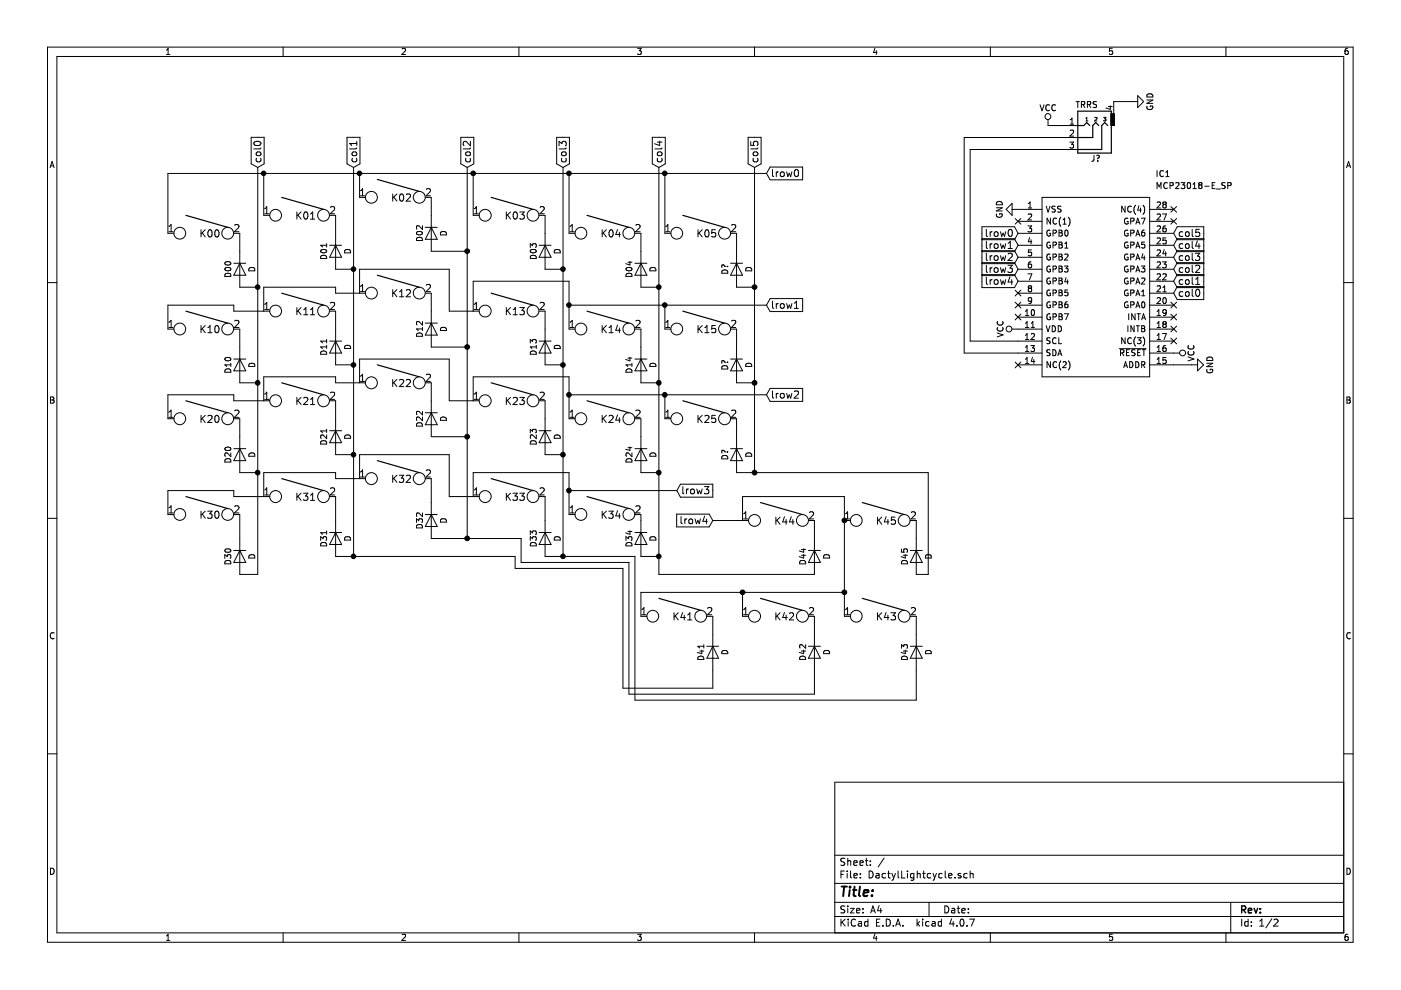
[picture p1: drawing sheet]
EESchema Schematic File Version 2
LIBS:power
LIBS:device
LIBS:switches
LIBS:relays
LIBS:motors
LIBS:transistors
LIBS:conn
LIBS:linear
LIBS:regul
LIBS:74xx
LIBS:cmos4000
LIBS:adc-dac
LIBS:memory
LIBS:xilinx
LIBS:microcontrollers
LIBS:dsp
LIBS:microchip
LIBS:analog_switches
LIBS:motorola
LIBS:texas
LIBS:intel
LIBS:audio
LIBS:interface
LIBS:digital-audio
LIBS:philips
LIBS:display
LIBS:cypress
LIBS:siliconi
LIBS:opto
LIBS:atmel
LIBS:contrib
LIBS:valves
LIBS:teensy
LIBS:keyboard_parts
LIBS:MCP23018-E_SP
LIBS:DactylLightcycle-cache
EELAYER 25 0
EELAYER END
$Descr A4 11693 8268
encoding utf-8
Sheet 1 2
Title ""
Date ""
Rev ""
Comp ""
Comment1 ""
Comment2 ""
Comment3 ""
Comment4 ""
$EndDescr
$Sheet
S 11950 400  12200 7350
U 5AD91778
F0 "LightCycleRight" 60
F1 "LightCycleRight.sch" 60
$EndSheet
$Comp
L KEYSW K00
U 1 1
P 1700 1950
F 0 "K00" H 1650 1950 60  0000 C CNN
F 1 "KEYSW" H 1700 1850 60  0001 C CNN
F 2 "" H 1700 1950 60  0000 C CNN
F 3 "" H 1700 1950 60  0000 C CNN
	1    1700 1950
	-1   0    0    -1  
$EndComp
$Comp
L KEYSW K10
U 1 1
P 1700 2750
F 0 "K10" H 1650 2750 60  0000 C CNN
F 1 "KEYSW" H 1700 2650 60  0001 C CNN
F 2 "" H 1700 2750 60  0000 C CNN
F 3 "" H 1700 2750 60  0000 C CNN
	1    1700 2750
	-1   0    0    -1  
$EndComp
$Comp
L KEYSW K20
U 1 1
P 1700 3500
F 0 "K20" H 1650 3500 60  0000 C CNN
F 1 "KEYSW" H 1700 3400 60  0001 C CNN
F 2 "" H 1700 3500 60  0000 C CNN
F 3 "" H 1700 3500 60  0000 C CNN
	1    1700 3500
	-1   0    0    -1  
$EndComp
$Comp
L KEYSW K30
U 1 1
P 1700 4300
F 0 "K30" H 1650 4300 60  0000 C CNN
F 1 "KEYSW" H 1700 4200 60  0001 C CNN
F 2 "" H 1700 4300 60  0000 C CNN
F 3 "" H 1700 4300 60  0000 C CNN
	1    1700 4300
	-1   0    0    -1  
$EndComp
$Comp
L D D00
U 1 1
P 2000 2250
F 0 "D00" H 2000 2350 50  0000 C CNN
F 1 "D" H 2000 2150 50  0000 C CNN
F 2 "" H 2000 2250 50  0001 C CNN
F 3 "" H 2000 2250 50  0001 C CNN
	1    2000 2250
	0    -1   1    0   
$EndComp
$Comp
L D D10
U 1 1
P 2000 3050
F 0 "D10" H 2000 3150 50  0000 C CNN
F 1 "D" H 2000 2950 50  0000 C CNN
F 2 "" H 2000 3050 50  0001 C CNN
F 3 "" H 2000 3050 50  0001 C CNN
	1    2000 3050
	0    -1   1    0   
$EndComp
$Comp
L D D20
U 1 1
P 2000 3800
F 0 "D20" H 2000 3900 50  0000 C CNN
F 1 "D" H 2000 3700 50  0000 C CNN
F 2 "" H 2000 3800 50  0001 C CNN
F 3 "" H 2000 3800 50  0001 C CNN
	1    2000 3800
	0    -1   1    0   
$EndComp
$Comp
L D D30
U 1 1
P 2000 4650
F 0 "D30" H 2000 4750 50  0000 C CNN
F 1 "D" H 2000 4550 50  0000 C CNN
F 2 "" H 2000 4650 50  0001 C CNN
F 3 "" H 2000 4650 50  0001 C CNN
	1    2000 4650
	0    -1   1    0   
$EndComp
$Comp
L KEYSW K01
U 1 1
P 2500 1800
F 0 "K01" H 2450 1800 60  0000 C CNN
F 1 "KEYSW" H 2500 1700 60  0001 C CNN
F 2 "" H 2500 1800 60  0000 C CNN
F 3 "" H 2500 1800 60  0000 C CNN
	1    2500 1800
	-1   0    0    -1  
$EndComp
$Comp
L KEYSW K11
U 1 1
P 2500 2600
F 0 "K11" H 2450 2600 60  0000 C CNN
F 1 "KEYSW" H 2500 2500 60  0001 C CNN
F 2 "" H 2500 2600 60  0000 C CNN
F 3 "" H 2500 2600 60  0000 C CNN
	1    2500 2600
	-1   0    0    -1  
$EndComp
$Comp
L KEYSW K21
U 1 1
P 2500 3350
F 0 "K21" H 2450 3350 60  0000 C CNN
F 1 "KEYSW" H 2500 3250 60  0001 C CNN
F 2 "" H 2500 3350 60  0000 C CNN
F 3 "" H 2500 3350 60  0000 C CNN
	1    2500 3350
	-1   0    0    -1  
$EndComp
$Comp
L KEYSW K31
U 1 1
P 2500 4150
F 0 "K31" H 2450 4150 60  0000 C CNN
F 1 "KEYSW" H 2500 4050 60  0001 C CNN
F 2 "" H 2500 4150 60  0000 C CNN
F 3 "" H 2500 4150 60  0000 C CNN
	1    2500 4150
	-1   0    0    -1  
$EndComp
$Comp
L D D01
U 1 1
P 2800 2100
F 0 "D01" H 2800 2200 50  0000 C CNN
F 1 "D" H 2800 2000 50  0000 C CNN
F 2 "" H 2800 2100 50  0001 C CNN
F 3 "" H 2800 2100 50  0001 C CNN
	1    2800 2100
	0    -1   1    0   
$EndComp
$Comp
L D D11
U 1 1
P 2800 2900
F 0 "D11" H 2800 3000 50  0000 C CNN
F 1 "D" H 2800 2800 50  0000 C CNN
F 2 "" H 2800 2900 50  0001 C CNN
F 3 "" H 2800 2900 50  0001 C CNN
	1    2800 2900
	0    -1   1    0   
$EndComp
$Comp
L D D21
U 1 1
P 2800 3650
F 0 "D21" H 2800 3750 50  0000 C CNN
F 1 "D" H 2800 3550 50  0000 C CNN
F 2 "" H 2800 3650 50  0001 C CNN
F 3 "" H 2800 3650 50  0001 C CNN
	1    2800 3650
	0    -1   1    0   
$EndComp
$Comp
L D D31
U 1 1
P 2800 4500
F 0 "D31" H 2800 4600 50  0000 C CNN
F 1 "D" H 2800 4400 50  0000 C CNN
F 2 "" H 2800 4500 50  0001 C CNN
F 3 "" H 2800 4500 50  0001 C CNN
	1    2800 4500
	0    -1   1    0   
$EndComp
$Comp
L KEYSW K02
U 1 1
P 3300 1650
F 0 "K02" H 3250 1650 60  0000 C CNN
F 1 "KEYSW" H 3300 1550 60  0001 C CNN
F 2 "" H 3300 1650 60  0000 C CNN
F 3 "" H 3300 1650 60  0000 C CNN
	1    3300 1650
	-1   0    0    -1  
$EndComp
$Comp
L KEYSW K12
U 1 1
P 3300 2450
F 0 "K12" H 3250 2450 60  0000 C CNN
F 1 "KEYSW" H 3300 2350 60  0001 C CNN
F 2 "" H 3300 2450 60  0000 C CNN
F 3 "" H 3300 2450 60  0000 C CNN
	1    3300 2450
	-1   0    0    -1  
$EndComp
$Comp
L KEYSW K22
U 1 1
P 3300 3200
F 0 "K22" H 3250 3200 60  0000 C CNN
F 1 "KEYSW" H 3300 3100 60  0001 C CNN
F 2 "" H 3300 3200 60  0000 C CNN
F 3 "" H 3300 3200 60  0000 C CNN
	1    3300 3200
	-1   0    0    -1  
$EndComp
$Comp
L KEYSW K32
U 1 1
P 3300 4000
F 0 "K32" H 3250 4000 60  0000 C CNN
F 1 "KEYSW" H 3300 3900 60  0001 C CNN
F 2 "" H 3300 4000 60  0000 C CNN
F 3 "" H 3300 4000 60  0000 C CNN
	1    3300 4000
	-1   0    0    -1  
$EndComp
$Comp
L D D02
U 1 1
P 3600 1950
F 0 "D02" H 3600 2050 50  0000 C CNN
F 1 "D" H 3600 1850 50  0000 C CNN
F 2 "" H 3600 1950 50  0001 C CNN
F 3 "" H 3600 1950 50  0001 C CNN
	1    3600 1950
	0    -1   1    0   
$EndComp
$Comp
L D D12
U 1 1
P 3600 2750
F 0 "D12" H 3600 2850 50  0000 C CNN
F 1 "D" H 3600 2650 50  0000 C CNN
F 2 "" H 3600 2750 50  0001 C CNN
F 3 "" H 3600 2750 50  0001 C CNN
	1    3600 2750
	0    -1   1    0   
$EndComp
$Comp
L D D22
U 1 1
P 3600 3500
F 0 "D22" H 3600 3600 50  0000 C CNN
F 1 "D" H 3600 3400 50  0000 C CNN
F 2 "" H 3600 3500 50  0001 C CNN
F 3 "" H 3600 3500 50  0001 C CNN
	1    3600 3500
	0    -1   1    0   
$EndComp
$Comp
L D D32
U 1 1
P 3600 4350
F 0 "D32" H 3600 4450 50  0000 C CNN
F 1 "D" H 3600 4250 50  0000 C CNN
F 2 "" H 3600 4350 50  0001 C CNN
F 3 "" H 3600 4350 50  0001 C CNN
	1    3600 4350
	0    -1   1    0   
$EndComp
$Comp
L KEYSW K03
U 1 1
P 4250 1800
F 0 "K03" H 4200 1800 60  0000 C CNN
F 1 "KEYSW" H 4250 1700 60  0001 C CNN
F 2 "" H 4250 1800 60  0000 C CNN
F 3 "" H 4250 1800 60  0000 C CNN
	1    4250 1800
	-1   0    0    -1  
$EndComp
$Comp
L KEYSW K13
U 1 1
P 4250 2600
F 0 "K13" H 4200 2600 60  0000 C CNN
F 1 "KEYSW" H 4250 2500 60  0001 C CNN
F 2 "" H 4250 2600 60  0000 C CNN
F 3 "" H 4250 2600 60  0000 C CNN
	1    4250 2600
	-1   0    0    -1  
$EndComp
$Comp
L KEYSW K23
U 1 1
P 4250 3350
F 0 "K23" H 4200 3350 60  0000 C CNN
F 1 "KEYSW" H 4250 3250 60  0001 C CNN
F 2 "" H 4250 3350 60  0000 C CNN
F 3 "" H 4250 3350 60  0000 C CNN
	1    4250 3350
	-1   0    0    -1  
$EndComp
$Comp
L KEYSW K33
U 1 1
P 4250 4150
F 0 "K33" H 4200 4150 60  0000 C CNN
F 1 "KEYSW" H 4250 4050 60  0001 C CNN
F 2 "" H 4250 4150 60  0000 C CNN
F 3 "" H 4250 4150 60  0000 C CNN
	1    4250 4150
	-1   0    0    -1  
$EndComp
$Comp
L D D03
U 1 1
P 4550 2100
F 0 "D03" H 4550 2200 50  0000 C CNN
F 1 "D" H 4550 2000 50  0000 C CNN
F 2 "" H 4550 2100 50  0001 C CNN
F 3 "" H 4550 2100 50  0001 C CNN
	1    4550 2100
	0    -1   1    0   
$EndComp
$Comp
L D D13
U 1 1
P 4550 2900
F 0 "D13" H 4550 3000 50  0000 C CNN
F 1 "D" H 4550 2800 50  0000 C CNN
F 2 "" H 4550 2900 50  0001 C CNN
F 3 "" H 4550 2900 50  0001 C CNN
	1    4550 2900
	0    -1   1    0   
$EndComp
$Comp
L D D23
U 1 1
P 4550 3650
F 0 "D23" H 4550 3750 50  0000 C CNN
F 1 "D" H 4550 3550 50  0000 C CNN
F 2 "" H 4550 3650 50  0001 C CNN
F 3 "" H 4550 3650 50  0001 C CNN
	1    4550 3650
	0    -1   1    0   
$EndComp
$Comp
L D D33
U 1 1
P 4550 4500
F 0 "D33" H 4550 4600 50  0000 C CNN
F 1 "D" H 4550 4400 50  0000 C CNN
F 2 "" H 4550 4500 50  0001 C CNN
F 3 "" H 4550 4500 50  0001 C CNN
	1    4550 4500
	0    -1   1    0   
$EndComp
$Comp
L KEYSW K04
U 1 1
P 5050 1950
F 0 "K04" H 5000 1950 60  0000 C CNN
F 1 "KEYSW" H 5050 1850 60  0001 C CNN
F 2 "" H 5050 1950 60  0000 C CNN
F 3 "" H 5050 1950 60  0000 C CNN
	1    5050 1950
	-1   0    0    -1  
$EndComp
$Comp
L KEYSW K14
U 1 1
P 5050 2750
F 0 "K14" H 5000 2750 60  0000 C CNN
F 1 "KEYSW" H 5050 2650 60  0001 C CNN
F 2 "" H 5050 2750 60  0000 C CNN
F 3 "" H 5050 2750 60  0000 C CNN
	1    5050 2750
	-1   0    0    -1  
$EndComp
$Comp
L KEYSW K24
U 1 1
P 5050 3500
F 0 "K24" H 5000 3500 60  0000 C CNN
F 1 "KEYSW" H 5050 3400 60  0001 C CNN
F 2 "" H 5050 3500 60  0000 C CNN
F 3 "" H 5050 3500 60  0000 C CNN
	1    5050 3500
	-1   0    0    -1  
$EndComp
$Comp
L KEYSW K34
U 1 1
P 5050 4300
F 0 "K34" H 5000 4300 60  0000 C CNN
F 1 "KEYSW" H 5050 4200 60  0001 C CNN
F 2 "" H 5050 4300 60  0000 C CNN
F 3 "" H 5050 4300 60  0000 C CNN
	1    5050 4300
	-1   0    0    -1  
$EndComp
$Comp
L D D04
U 1 1
P 5350 2250
F 0 "D04" H 5350 2350 50  0000 C CNN
F 1 "D" H 5350 2150 50  0000 C CNN
F 2 "" H 5350 2250 50  0001 C CNN
F 3 "" H 5350 2250 50  0001 C CNN
	1    5350 2250
	0    -1   1    0   
$EndComp
$Comp
L D D14
U 1 1
P 5350 3050
F 0 "D14" H 5350 3150 50  0000 C CNN
F 1 "D" H 5350 2950 50  0000 C CNN
F 2 "" H 5350 3050 50  0001 C CNN
F 3 "" H 5350 3050 50  0001 C CNN
	1    5350 3050
	0    -1   1    0   
$EndComp
$Comp
L D D24
U 1 1
P 5350 3800
F 0 "D24" H 5350 3900 50  0000 C CNN
F 1 "D" H 5350 3700 50  0000 C CNN
F 2 "" H 5350 3800 50  0001 C CNN
F 3 "" H 5350 3800 50  0001 C CNN
	1    5350 3800
	0    -1   1    0   
$EndComp
$Comp
L D D34
U 1 1
P 5350 4500
F 0 "D34" H 5350 4600 50  0000 C CNN
F 1 "D" H 5350 4400 50  0000 C CNN
F 2 "" H 5350 4500 50  0001 C CNN
F 3 "" H 5350 4500 50  0001 C CNN
	1    5350 4500
	0    -1   1    0   
$EndComp
$Comp
L KEYSW K05
U 1 1
P 5850 1950
F 0 "K05" H 5800 1950 60  0000 C CNN
F 1 "KEYSW" H 5850 1850 60  0001 C CNN
F 2 "" H 5850 1950 60  0000 C CNN
F 3 "" H 5850 1950 60  0000 C CNN
	1    5850 1950
	-1   0    0    -1  
$EndComp
$Comp
L KEYSW K15
U 1 1
P 5850 2750
F 0 "K15" H 5800 2750 60  0000 C CNN
F 1 "KEYSW" H 5850 2650 60  0001 C CNN
F 2 "" H 5850 2750 60  0000 C CNN
F 3 "" H 5850 2750 60  0000 C CNN
	1    5850 2750
	-1   0    0    -1  
$EndComp
$Comp
L KEYSW K25
U 1 1
P 5850 3500
F 0 "K25" H 5800 3500 60  0000 C CNN
F 1 "KEYSW" H 5850 3400 60  0001 C CNN
F 2 "" H 5850 3500 60  0000 C CNN
F 3 "" H 5850 3500 60  0000 C CNN
	1    5850 3500
	-1   0    0    -1  
$EndComp
$Comp
L KEYSW K41
U 1 1
P 5650 5150
F 0 "K41" H 5600 5150 60  0000 C CNN
F 1 "KEYSW" H 5650 5050 60  0001 C CNN
F 2 "" H 5650 5150 60  0000 C CNN
F 3 "" H 5650 5150 60  0000 C CNN
	1    5650 5150
	-1   0    0    -1  
$EndComp
$Comp
L D D?
U 1 1
P 6150 2250
F 0 "D?" H 6150 2350 50  0000 C CNN
F 1 "D" H 6150 2150 50  0000 C CNN
F 2 "" H 6150 2250 50  0001 C CNN
F 3 "" H 6150 2250 50  0001 C CNN
	1    6150 2250
	0    -1   1    0   
$EndComp
$Comp
L D D?
U 1 1
P 6150 3050
F 0 "D?" H 6150 3150 50  0000 C CNN
F 1 "D" H 6150 2950 50  0000 C CNN
F 2 "" H 6150 3050 50  0001 C CNN
F 3 "" H 6150 3050 50  0001 C CNN
	1    6150 3050
	0    -1   1    0   
$EndComp
$Comp
L D D?
U 1 1
P 6150 3800
F 0 "D?" H 6150 3900 50  0000 C CNN
F 1 "D" H 6150 3700 50  0000 C CNN
F 2 "" H 6150 3800 50  0001 C CNN
F 3 "" H 6150 3800 50  0001 C CNN
	1    6150 3800
	0    -1   1    0   
$EndComp
$Comp
L D D41
U 1 1
P 5950 5450
F 0 "D41" H 5950 5550 50  0000 C CNN
F 1 "D" H 5950 5350 50  0000 C CNN
F 2 "" H 5950 5450 50  0001 C CNN
F 3 "" H 5950 5450 50  0001 C CNN
	1    5950 5450
	0    -1   1    0   
$EndComp
$Comp
L KEYSW K44
U 1 1
P 6500 4350
F 0 "K44" H 6450 4350 60  0000 C CNN
F 1 "KEYSW" H 6500 4250 60  0001 C CNN
F 2 "" H 6500 4350 60  0000 C CNN
F 3 "" H 6500 4350 60  0000 C CNN
	1    6500 4350
	-1   0    0    -1  
$EndComp
$Comp
L KEYSW K42
U 1 1
P 6500 5150
F 0 "K42" H 6450 5150 60  0000 C CNN
F 1 "KEYSW" H 6500 5050 60  0001 C CNN
F 2 "" H 6500 5150 60  0000 C CNN
F 3 "" H 6500 5150 60  0000 C CNN
	1    6500 5150
	-1   0    0    -1  
$EndComp
$Comp
L D D44
U 1 1
P 6800 4650
F 0 "D44" H 6800 4750 50  0000 C CNN
F 1 "D" H 6800 4550 50  0000 C CNN
F 2 "" H 6800 4650 50  0001 C CNN
F 3 "" H 6800 4650 50  0001 C CNN
	1    6800 4650
	0    -1   1    0   
$EndComp
$Comp
L D D42
U 1 1
P 6800 5450
F 0 "D42" H 6800 5550 50  0000 C CNN
F 1 "D" H 6800 5350 50  0000 C CNN
F 2 "" H 6800 5450 50  0001 C CNN
F 3 "" H 6800 5450 50  0001 C CNN
	1    6800 5450
	0    -1   1    0   
$EndComp
$Comp
L KEYSW K45
U 1 1
P 7350 4350
F 0 "K45" H 7300 4350 60  0000 C CNN
F 1 "KEYSW" H 7350 4250 60  0001 C CNN
F 2 "" H 7350 4350 60  0000 C CNN
F 3 "" H 7350 4350 60  0000 C CNN
	1    7350 4350
	-1   0    0    -1  
$EndComp
$Comp
L KEYSW K43
U 1 1
P 7350 5150
F 0 "K43" H 7300 5150 60  0000 C CNN
F 1 "KEYSW" H 7350 5050 60  0001 C CNN
F 2 "" H 7350 5150 60  0000 C CNN
F 3 "" H 7350 5150 60  0000 C CNN
	1    7350 5150
	-1   0    0    -1  
$EndComp
$Comp
L D D45
U 1 1
P 7650 4650
F 0 "D45" H 7650 4750 50  0000 C CNN
F 1 "D" H 7650 4550 50  0000 C CNN
F 2 "" H 7650 4650 50  0001 C CNN
F 3 "" H 7650 4650 50  0001 C CNN
	1    7650 4650
	0    -1   1    0   
$EndComp
$Comp
L D D43
U 1 1
P 7650 5450
F 0 "D43" H 7650 5550 50  0000 C CNN
F 1 "D" H 7650 5350 50  0000 C CNN
F 2 "" H 7650 5450 50  0001 C CNN
F 3 "" H 7650 5450 50  0001 C CNN
	1    7650 5450
	0    -1   1    0   
$EndComp
Text GLabel 2150 1400 1    60   Input ~ 0
col0
Text GLabel 2950 1400 1    60   Input ~ 0
col1
Text GLabel 4700 1400 1    60   Input ~ 0
col3
Text GLabel 5500 1400 1    60   Input ~ 0
col4
Text GLabel 6400 1450 2    60   Input ~ 0
lrow0
Text GLabel 6400 2550 2    60   Input ~ 0
lrow1
Text GLabel 6400 3300 2    60   Input ~ 0
lrow2
Text GLabel 5650 4100 2    60   Input ~ 0
lrow3
Text GLabel 5950 4350 0    60   Input ~ 0
lrow4
Text GLabel 6300 1400 1    60   Input ~ 0
col5
Text GLabel 3900 1400 1    60   Input ~ 0
col2
Wire Wire Line
	1400 1450 1400 1950
Wire Wire Line
	2200 1450 2200 1800
Connection ~ 2200 1450
Wire Wire Line
	3000 1450 3000 1650
Connection ~ 3000 1450
Wire Wire Line
	3950 1450 3950 1800
Connection ~ 3950 1450
Wire Wire Line
	5550 1950 5550 1450
Connection ~ 5550 1450
Wire Wire Line
	5550 2750 5550 2550
Connection ~ 5550 2550
Wire Wire Line
	5550 3500 5550 3300
Connection ~ 5550 3300
Wire Wire Line
	2150 1400 2150 4800
Wire Wire Line
	2150 4800 2000 4800
Wire Wire Line
	2000 4500 2000 4300
Wire Wire Line
	2000 3650 2000 3500
Wire Wire Line
	2000 2900 2000 2750
Wire Wire Line
	2000 2100 2000 1950
Wire Wire Line
	2000 2400 2150 2400
Connection ~ 2150 2400
Wire Wire Line
	2000 3200 2150 3200
Connection ~ 2150 3200
Wire Wire Line
	2000 3950 2150 3950
Connection ~ 2150 3950
Wire Wire Line
	2800 1800 2800 1950
Wire Wire Line
	2800 2600 2800 2750
Wire Wire Line
	2800 3350 2800 3500
Wire Wire Line
	2800 4150 2800 4350
Wire Wire Line
	3600 4200 3600 4000
Wire Wire Line
	3600 3350 3600 3200
Wire Wire Line
	3600 2600 3600 2450
Wire Wire Line
	3600 1800 3600 1650
Wire Wire Line
	4550 1800 4550 1950
Wire Wire Line
	4550 2600 4550 2750
Wire Wire Line
	4550 3350 4550 3500
Wire Wire Line
	4550 4150 4550 4350
Wire Wire Line
	5350 3650 5350 3500
Wire Wire Line
	5350 2900 5350 2750
Wire Wire Line
	5350 2100 5350 1950
Wire Wire Line
	6150 1950 6150 2100
Wire Wire Line
	6150 2750 6150 2900
Wire Wire Line
	6150 3500 6150 3650
Wire Wire Line
	2950 1400 2950 4650
Wire Wire Line
	2950 3800 2800 3800
Connection ~ 2950 3800
Wire Wire Line
	2950 3050 2800 3050
Connection ~ 2950 3050
Wire Wire Line
	2950 2250 2800 2250
Connection ~ 2950 2250
Wire Wire Line
	3900 2100 3600 2100
Connection ~ 3900 2100
Wire Wire Line
	3900 2900 3600 2900
Connection ~ 3900 2900
Wire Wire Line
	3900 3650 3600 3650
Connection ~ 3900 3650
Wire Wire Line
	4700 3800 4550 3800
Connection ~ 4700 3800
Wire Wire Line
	4700 3050 4550 3050
Connection ~ 4700 3050
Wire Wire Line
	4550 2250 4700 2250
Connection ~ 4700 2250
Wire Wire Line
	5500 3950 5350 3950
Connection ~ 5500 3950
Wire Wire Line
	5500 3200 5350 3200
Connection ~ 5500 3200
Wire Wire Line
	5500 2400 5350 2400
Connection ~ 5500 2400
Wire Wire Line
	6300 3200 6150 3200
Connection ~ 6300 3200
Wire Wire Line
	6300 2400 6150 2400
Connection ~ 6300 2400
Wire Wire Line
	7650 4500 7650 4350
Wire Wire Line
	6800 4500 6800 4350
Wire Wire Line
	6800 5300 6800 5150
Wire Wire Line
	5950 5300 5950 5150
Wire Wire Line
	7650 5300 7650 5150
Wire Wire Line
	7650 5600 7650 5850
Wire Wire Line
	6800 5600 6800 5800
Connection ~ 3900 4500
Wire Wire Line
	5950 5600 5950 5750
Connection ~ 2950 4650
Wire Wire Line
	4700 1400 4700 4650
Wire Wire Line
	4550 4650 5300 4650
Wire Wire Line
	1400 3500 1400 3300
Wire Wire Line
	1400 3300 1950 3300
Wire Wire Line
	1950 3300 1950 3350
Wire Wire Line
	1950 3350 2200 3350
Wire Wire Line
	1400 4300 1400 4100
Wire Wire Line
	1400 4100 1950 4100
Wire Wire Line
	1950 4100 1950 4150
Wire Wire Line
	1950 4150 2200 4150
Wire Wire Line
	1400 2750 1400 2550
Wire Wire Line
	1400 2550 1950 2550
Wire Wire Line
	1950 2550 1950 2600
Wire Wire Line
	1950 2600 2200 2600
Wire Wire Line
	3600 4500 4350 4500
Wire Wire Line
	1400 1450 6400 1450
Wire Wire Line
	4750 1450 4750 1950
Wire Wire Line
	5350 4300 5350 4350
Connection ~ 4750 1450
Wire Wire Line
	6300 1400 6300 3950
Wire Wire Line
	6150 3950 7750 3950
Wire Wire Line
	2200 2600 2200 2400
Wire Wire Line
	2200 2400 2800 2400
Wire Wire Line
	2800 2400 2800 2450
Wire Wire Line
	2800 2450 3000 2450
Wire Wire Line
	3000 2450 3000 2250
Wire Wire Line
	3000 2250 3750 2250
Wire Wire Line
	3750 2250 3750 2600
Wire Wire Line
	3750 2600 3950 2600
Wire Wire Line
	3950 2600 3950 2350
Wire Wire Line
	3950 2350 4750 2350
Wire Wire Line
	4750 2350 4750 2750
Wire Wire Line
	4750 2550 6400 2550
Connection ~ 4750 2550
Wire Wire Line
	2200 3350 2200 3150
Wire Wire Line
	2200 3150 2800 3150
Wire Wire Line
	2800 3150 2800 3200
Wire Wire Line
	2800 3200 3000 3200
Wire Wire Line
	3000 3200 3000 3000
Wire Wire Line
	3000 3000 3750 3000
Wire Wire Line
	3750 3000 3750 3350
Wire Wire Line
	3750 3350 3950 3350
Wire Wire Line
	3950 3350 3950 3150
Wire Wire Line
	3950 3150 4750 3150
Wire Wire Line
	4750 3150 4750 3500
Wire Wire Line
	4750 3300 6400 3300
Connection ~ 4750 3300
Wire Wire Line
	2200 4150 2200 3950
Wire Wire Line
	2200 3950 2800 3950
Wire Wire Line
	2800 3950 2800 4000
Wire Wire Line
	2800 4000 3000 4000
Wire Wire Line
	3000 4000 3000 3800
Wire Wire Line
	3000 3800 3750 3800
Wire Wire Line
	3750 3800 3750 4150
Wire Wire Line
	3750 4150 3950 4150
Wire Wire Line
	3950 4150 3950 3950
Wire Wire Line
	3950 3950 4750 3950
Wire Wire Line
	4750 3950 4750 4300
Wire Wire Line
	5650 4100 4750 4100
Connection ~ 4750 4100
Wire Wire Line
	5500 1400 5500 4800
Wire Wire Line
	5500 4650 5350 4650
Wire Wire Line
	2800 4650 4300 4650
Wire Wire Line
	3900 1400 3900 4500
Wire Wire Line
	7050 4150 7050 5150
Wire Wire Line
	7050 4150 6200 4150
Wire Wire Line
	6200 4150 6200 4350
Wire Wire Line
	6200 4350 5950 4350
Connection ~ 7050 4350
Wire Wire Line
	6200 5150 6200 4950
Wire Wire Line
	5350 4950 7050 4950
Connection ~ 7050 4950
Wire Wire Line
	5350 4950 5350 5150
Connection ~ 6200 4950
Wire Wire Line
	7650 4800 7750 4800
Wire Wire Line
	7750 4800 7750 3950
Connection ~ 6300 3950
Wire Wire Line
	5500 4800 6800 4800
Connection ~ 5500 4650
Wire Wire Line
	7650 5850 5300 5850
Wire Wire Line
	5300 5850 5300 4650
Connection ~ 4700 4650
Wire Wire Line
	6800 5800 5250 5800
Wire Wire Line
	5250 5800 5250 4700
Wire Wire Line
	5250 4700 4350 4700
Wire Wire Line
	4350 4700 4350 4500
Wire Wire Line
	5950 5750 5200 5750
Wire Wire Line
	5200 5750 5200 4750
Wire Wire Line
	5200 4750 4300 4750
Wire Wire Line
	4300 4750 4300 4650
$Comp
L MCP23018-E_SP IC1
U 1 1
P 8500 1750
F 0 "IC1" H 9650 2050 50  0000 L CNN
F 1 "MCP23018-E_SP" H 9650 1950 50  0000 L CNN
F 2 "DIP43W2P10L137H20Q28N" H 9650 1850 50  0001 L CNN
F 3 "https://componentsearchengine.com/Datasheets/1/MCP23018-E_SP.pdf" H 9650 1750 50  0001 L CNN
F 4 "Microchip MCP23018-E/SP I/O Expander, 28-Pin SPDIP" H 9650 1650 50  0001 L CNN "Description"
F 5 "0.2" H 9650 1550 50  0001 L CNN "Height"
F 6 "Microchip" H 9650 1450 50  0001 L CNN "Manufacturer_Name"
F 7 "MCP23018-E/SP" H 9650 1350 50  0001 L CNN "Manufacturer_Part_Number"
F 8 "1458960" H 9650 1250 50  0001 L CNN "RS Part Number"
F 9 "http://uk.rs-online.com/web/p/products/1458960" H 9650 1150 50  0001 L CNN "RS Price/Stock"
F 10 "MCP23018-E/SP" H 9650 1050 50  0001 L CNN "Arrow Part Number"
F 11 "https://www.arrow.com/en/products/mcp23018-esp/microchip-technology" H 9650 950 50  0001 L CNN "Arrow Price/Stock"
	1    8500 1750
	1    0    0    -1  
$EndComp
$Comp
L Audio-Jack-4 J?
U 1 1
P 9100 1250
F 0 "J?" H 9050 1330 50  0000 C CNN
F 1 "TRRS" H 9220 880 50  0000 R CNN
F 2 "" H 9350 1350 50  0001 C CNN
F 3 "" H 9350 1350 50  0001 C CNN
	1    9100 1250
	-1   0    0    1   
$EndComp
$Comp
L GND #PWR?
U 1 1
P 9450 850
F 0 "#PWR?" H 9450 600 50  0001 C CNN
F 1 "GND" H 9450 700 50  0000 C CNN
F 2 "" H 9450 850 50  0001 C CNN
F 3 "" H 9450 850 50  0001 C CNN
	1    9450 850 
	0    -1   -1   0   
$EndComp
$Comp
L VCC #PWR?
U 1 1
P 8750 1050
F 0 "#PWR?" H 8750 900 50  0001 C CNN
F 1 "VCC" H 8750 1200 50  0000 C CNN
F 2 "" H 8750 1050 50  0001 C CNN
F 3 "" H 8750 1050 50  0001 C CNN
	1    8750 1050
	1    0    0    -1  
$EndComp
$Comp
L VCC #PWR?
U 1 1
P 9800 2950
F 0 "#PWR?" H 9800 2800 50  0001 C CNN
F 1 "VCC" H 9800 3100 50  0000 C CNN
F 2 "" H 9800 2950 50  0001 C CNN
F 3 "" H 9800 2950 50  0001 C CNN
	1    9800 2950
	0    1    1    0   
$EndComp
$Comp
L GND #PWR?
U 1 1
P 9950 3050
F 0 "#PWR?" H 9950 2800 50  0001 C CNN
F 1 "GND" H 9950 2900 50  0000 C CNN
F 2 "" H 9950 3050 50  0001 C CNN
F 3 "" H 9950 3050 50  0001 C CNN
	1    9950 3050
	0    -1   -1   0   
$EndComp
Wire Wire Line
	9800 3050 9950 3050
Wire Wire Line
	9300 850  9450 850 
Wire Wire Line
	8750 1050 8900 1050
Wire Wire Line
	8900 1150 8050 1150
Wire Wire Line
	8050 1150 8050 2950
Wire Wire Line
	8050 2950 8500 2950
Wire Wire Line
	8900 1250 8100 1250
Wire Wire Line
	8100 1250 8100 2850
Wire Wire Line
	8100 2850 8500 2850
$Comp
L VCC #PWR?
U 1 1
P 8500 2750
F 0 "#PWR?" H 8500 2600 50  0001 C CNN
F 1 "VCC" H 8500 2900 50  0000 C CNN
F 2 "" H 8500 2750 50  0001 C CNN
F 3 "" H 8500 2750 50  0001 C CNN
	1    8500 2750
	0    -1   -1   0   
$EndComp
Text GLabel 8500 1950 0    60   Input ~ 0
lrow0
Text GLabel 8500 2050 0    60   Input ~ 0
lrow1
Text GLabel 8500 2150 0    60   Input ~ 0
lrow2
Text GLabel 8500 2250 0    60   Input ~ 0
lrow3
Text GLabel 8500 2350 0    60   Input ~ 0
lrow4
Text GLabel 9800 1950 2    60   Input ~ 0
col5
Text GLabel 9800 2050 2    60   Input ~ 0
col4
Text GLabel 9800 2150 2    60   Input ~ 0
col3
Text GLabel 9800 2250 2    60   Input ~ 0
col2
Text GLabel 9800 2350 2    60   Input ~ 0
col1
Text GLabel 9800 2450 2    60   Input ~ 0
col0
$Comp
L GND #PWR?
U 1 1
P 8500 1750
F 0 "#PWR?" H 8500 1500 50  0001 C CNN
F 1 "GND" H 8500 1600 50  0000 C CNN
F 2 "" H 8500 1750 50  0001 C CNN
F 3 "" H 8500 1750 50  0001 C CNN
	1    8500 1750
	0    1    1    0   
$EndComp
NoConn ~ 8500 1850
NoConn ~ 8500 2450
NoConn ~ 8500 2550
NoConn ~ 8500 2650
NoConn ~ 8500 3050
NoConn ~ 9800 2850
NoConn ~ 9800 2750
NoConn ~ 9800 2650
NoConn ~ 9800 2550
NoConn ~ 9800 1850
NoConn ~ 9800 1750
$EndSCHEMATC
